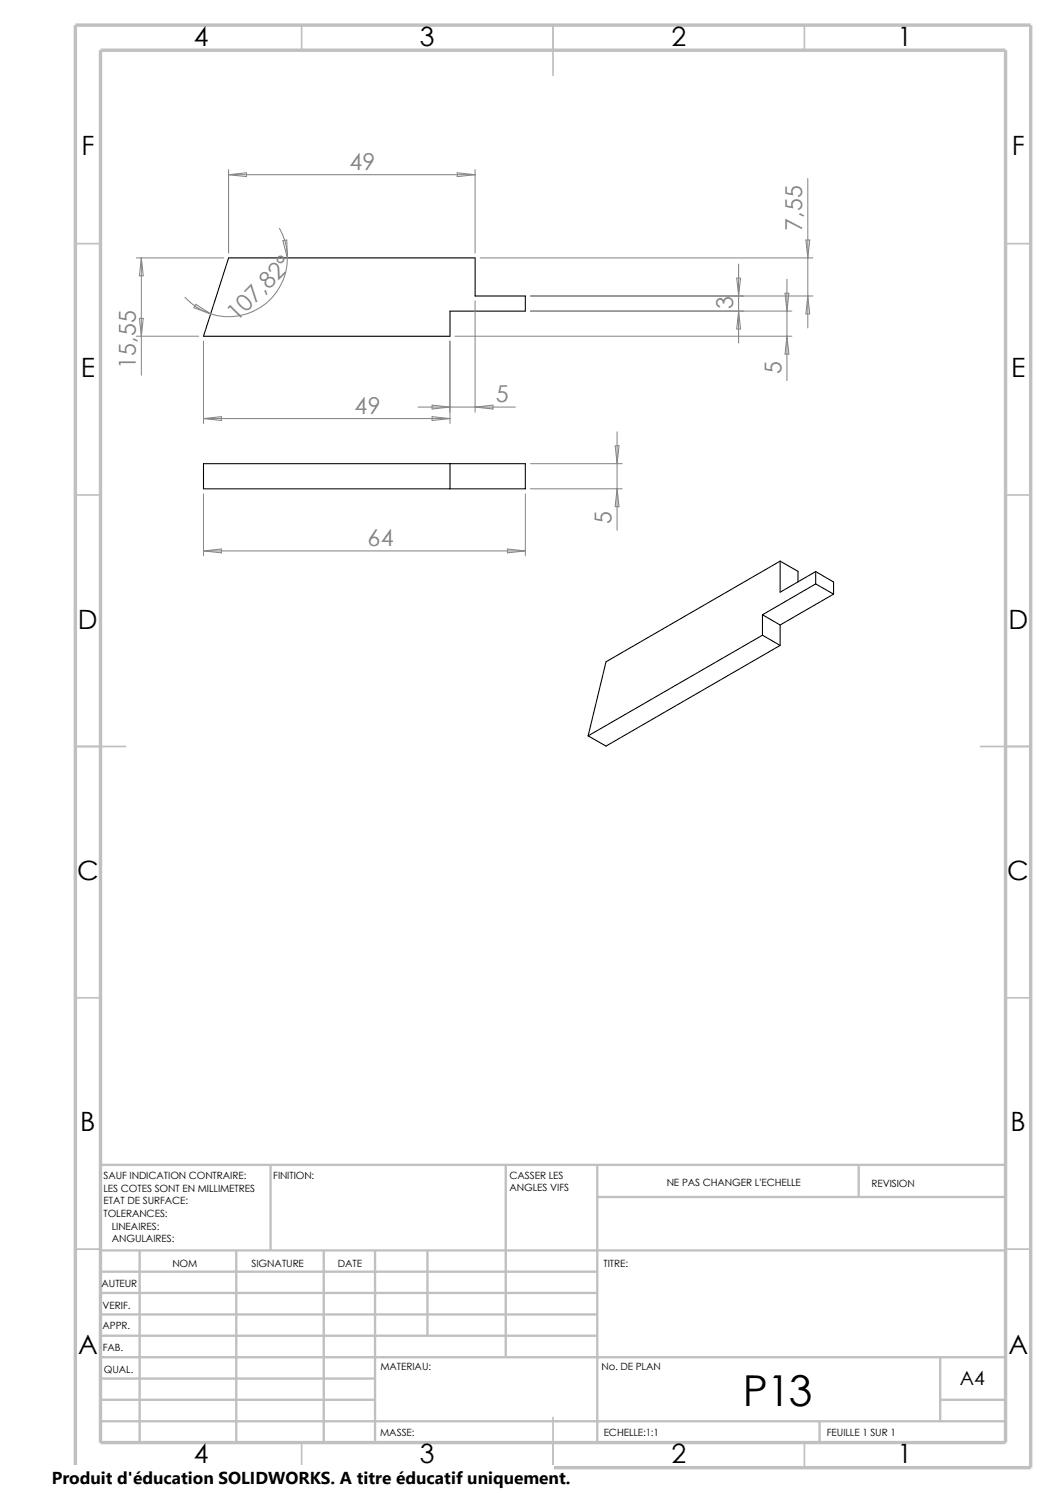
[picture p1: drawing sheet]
<svg xmlns="http://www.w3.org/2000/svg" width="210mm" height="297mm" viewBox="0 0 210 297" stroke-linecap="round" stroke-linejoin="round" font-family="sans-serif">
<g fill="none" stroke="#c0c0c0" stroke-width=".34">
<path d="M60 5v5M110 5v10M160 5v5M15 48.5h5M200 48.5h5M15 98.5h5M200 98.5h5M15 148.5h10M195 148.5h10M15 198.5h5M200 198.5h5M15 248.5h5"/>
<path d="M200 248.5h5M60 287v5M110 282v10M160 287v5"/>
</g>
<g fill="none" stroke="#c0c0c0" stroke-width=".47">
<path d="M53.8 231.7v17.1M100.6 231.7v38.3M118.8 231.7v55.3M118.8 238.1h81.2M170.8 231.7v6.4M200 231.7h-180v55.3M20 248.8h180M20 257.2h98.8M20 253h98.8M27.8 248.8v38.2M47 248.8v38.2M64.4 248.8v38.2"/>
<path d="M74.6 248.8v38.2M85 248.8v16.9M20 265.7h98.8M20 261.5h98.8M20 278.5h54.6M20 274.2h54.6M20 270h180M187 278.5h13M187 270v12.7M20 282.7h180M163 282.7v4.3"/>
</g>
<path d="M15 5h190v287h-190zM20 10h180v277h-180z" fill="none" stroke="#c0c0c0" stroke-width=".68" stroke-linecap="butt"/>
<g fill="none" stroke="#000" stroke-width=".21">
<path d="M45.5 51.3h49v7.6h10v3h-15v5h-49zM40.5 92.2h64v5h-64zM89.5 92.2v5M155.2 111.6v6.2l7-4.1M155.2 111.6l-34.7 20.1-3.5 14.7M155.2 111.6l3.5 2.1v2.1M162.2 113.7v2.5M162.2 116.2l-10.6 6.1M162.2 116.2l3.6 2M162.2 113.7l3.6 2.1v2.4M165.8 118.2l-10.6 6.1M151.6 122.3v4.1"/>
<path d="M151.6 126.4l-34.6 20M151.6 122.3l3.6 2M151.6 126.4l3.6 2M155.2 124.3v4.1M155.2 128.4l-34.7 20-3.5-2"/>
</g>
<g fill="none" stroke="#808080" stroke-width=".2">
<path d="M45.5 33.7v16.6M45.5 34.8h49M45.5 34.8l3.5-.4v.7zM90.9 34.4l3.6 .4-3.6 .3zM94.5 33.7v16.6M160.7 35.5v29.7M27.1 51.3h17.4M28.1 51.3l.4 3.6h-.8zM28.1 51.3v23.3M36.8 59.1a11.5 11.5 0 0 0 5.1 3.3M55.6 45.4a11.4 11.4 0 0 1 1.5 5.9M56.3 47.9l.7-.1 .1 3.5z"/>
<path d="M57.1 51.3a11.6 11.6 0 0 1-15.2 11.1M94.5 59.9v22.1M95.5 51.3h66.2M105.5 58.9h56.2M146.5 55.3h.8l-.4 3.6zM146.9 52.5v15.7M156.1 58.3h.8l-.4 3.6zM156.5 55.5v20.2M160.3 47.8h.7l-.3 3.5zM160.7 58.9l.3 3.5h-.7zM27.1 66.9h12.4M27.7 63.3h.8l-.4 3.6z"/>
<path d="M38.9 60.5l3 1.9-3.3-1.2zM40.5 67.9v16.3M89.5 67.9v16.3M90.5 66.9h67M105.5 61.9h52M146.9 61.9l.4 3.5h-.8zM156.5 66.9l.4 3.5h-.8zM40.5 98.3v12.3M40.5 83.3h49M40.5 83.3l3.5-.4v.8zM83.1 81h19.4M85.9 80.6l3.6 .4-3.6 .4z"/>
<path d="M85.9 82.9l3.6 .4-3.6 .4zM94.5 81l3.5-.4v.8zM104.5 98.3v12.3M105.5 97.2h18.2M105.5 92.2h18.2M122.3 88.7h.8l-.4 3.5zM122.7 85.9v19.6M122.7 97.2l.4 3.6h-.8zM40.5 109.6l3.5-.4v.8zM40.5 109.6h64M100.9 109.2l3.6 .4-3.6 .4z"/>
</g>
<path d="M10.3 291.5h99.8v5.5h-99.8z" fill="#fff"/>
<text font-size="8.5" x="147.7" y="279.7">P13</text>
<g font-size="5.3">
<text x="38.5" y="9.1">4</text>
<text x="83.5" y="9.1">3</text>
<text x="133.5" y="9.1">2</text>
<text x="178.5" y="9.1">1</text>
<text x="16.2" y="30.8">F</text>
<text x="201.2" y="30.8">F</text>
<text x="16" y="75.1">E</text>
<text x="201.1" y="75.1">E</text>
<text x="15.5" y="125.1">D</text>
<text x="200.6" y="125.1">D</text>
<text x="15.3" y="175.1">C</text>
<text x="200.3" y="175.1">C</text>
<text x="16" y="225.1">B</text>
<text x="201" y="225.1">B</text>
<text x="15.5" y="269.3">A</text>
<text x="200.5" y="269.3">A</text>
<text x="38.5" y="291.1">4</text>
<text x="83.5" y="291.1">3</text>
<text x="133.5" y="291.1">2</text>
<text x="178.5" y="291.1">1</text>
</g>
<g font-size="4.6" fill="#808080">
<text x="69.5" y="33.8">49</text>
<text x="159.6" y="45.9" transform="rotate(-90 159.6 45.9)">7,55</text>
<text x="47.1" y="64.2" transform="rotate(-45 47.1 64.2)">107,82°</text>
<text x="145.8" y="61.4" transform="rotate(-90 145.8 61.4)">3</text>
<text x="27" y="73.3" transform="rotate(-90 27 73.3)">15,55</text>
<text x="155.4" y="74.4" transform="rotate(-90 155.4 74.4)">5</text>
<text x="70.5" y="82.3">49</text>
<text x="98.6" y="80.1">5</text>
<text x="121.6" y="104.2" transform="rotate(-90 121.6 104.2)">5</text>
<text x="73.1" y="108.7">64</text>
</g>
<text font-size="3.9" x="190.9" y="275.5">A4</text>
<text font-size="3.4" x="10.3" y="295.2">Produit d'éducation SOLIDWORKS. A titre éducatif uniquement.</text>
<g font-size="2">
<text x="20.6" y="234.6">SAUF INDICATION CONTRAIRE:</text>
<text x="20.6" y="237.1">LES COTES SONT EN MILLIMETRES</text>
<text x="20.6" y="239.6">ETAT DE SURFACE:</text>
<text x="54.4" y="234.6">FINITION:</text>
<text x="101.3" y="237">ANGLES VIFS</text>
<text x="101.3" y="234.5">CASSER LES</text>
<text x="132.6" y="236">NE PAS CHANGER L'ECHELLE</text>
<text x="173.3" y="236.2">REVISION</text>
<text x="20.6" y="242.1">TOLERANCES:</text>
<text x="22.2" y="244.6">LINEAIRES:</text>
<text x="22.2" y="247.1">ANGULAIRES:</text>
<text x="50" y="252">SIGNATURE</text>
<text x="67.2" y="252">DATE</text>
<text x="120" y="252">TITRE:</text>
<text x="20.2" y="256.1">AUTEUR</text>
<text x="34.3" y="252.1">NOM</text>
<text x="20.4" y="260.4">VERIF.</text>
<text x="20.4" y="264.5">APPR.</text>
<text x="20.4" y="268.8">FAB.</text>
<text x="20.7" y="273.2">QUAL.</text>
<text x="75.6" y="272.5">MATERIAU:</text>
<text x="119.6" y="272.5">No. DE PLAN</text>
<text x="75.6" y="285.6">MASSE:</text>
<text x="120.1" y="285.6">ECHELLE:1:1</text>
<text x="164.5" y="285.6">FEUILLE 1 SUR 1</text>
</g>
</svg>
